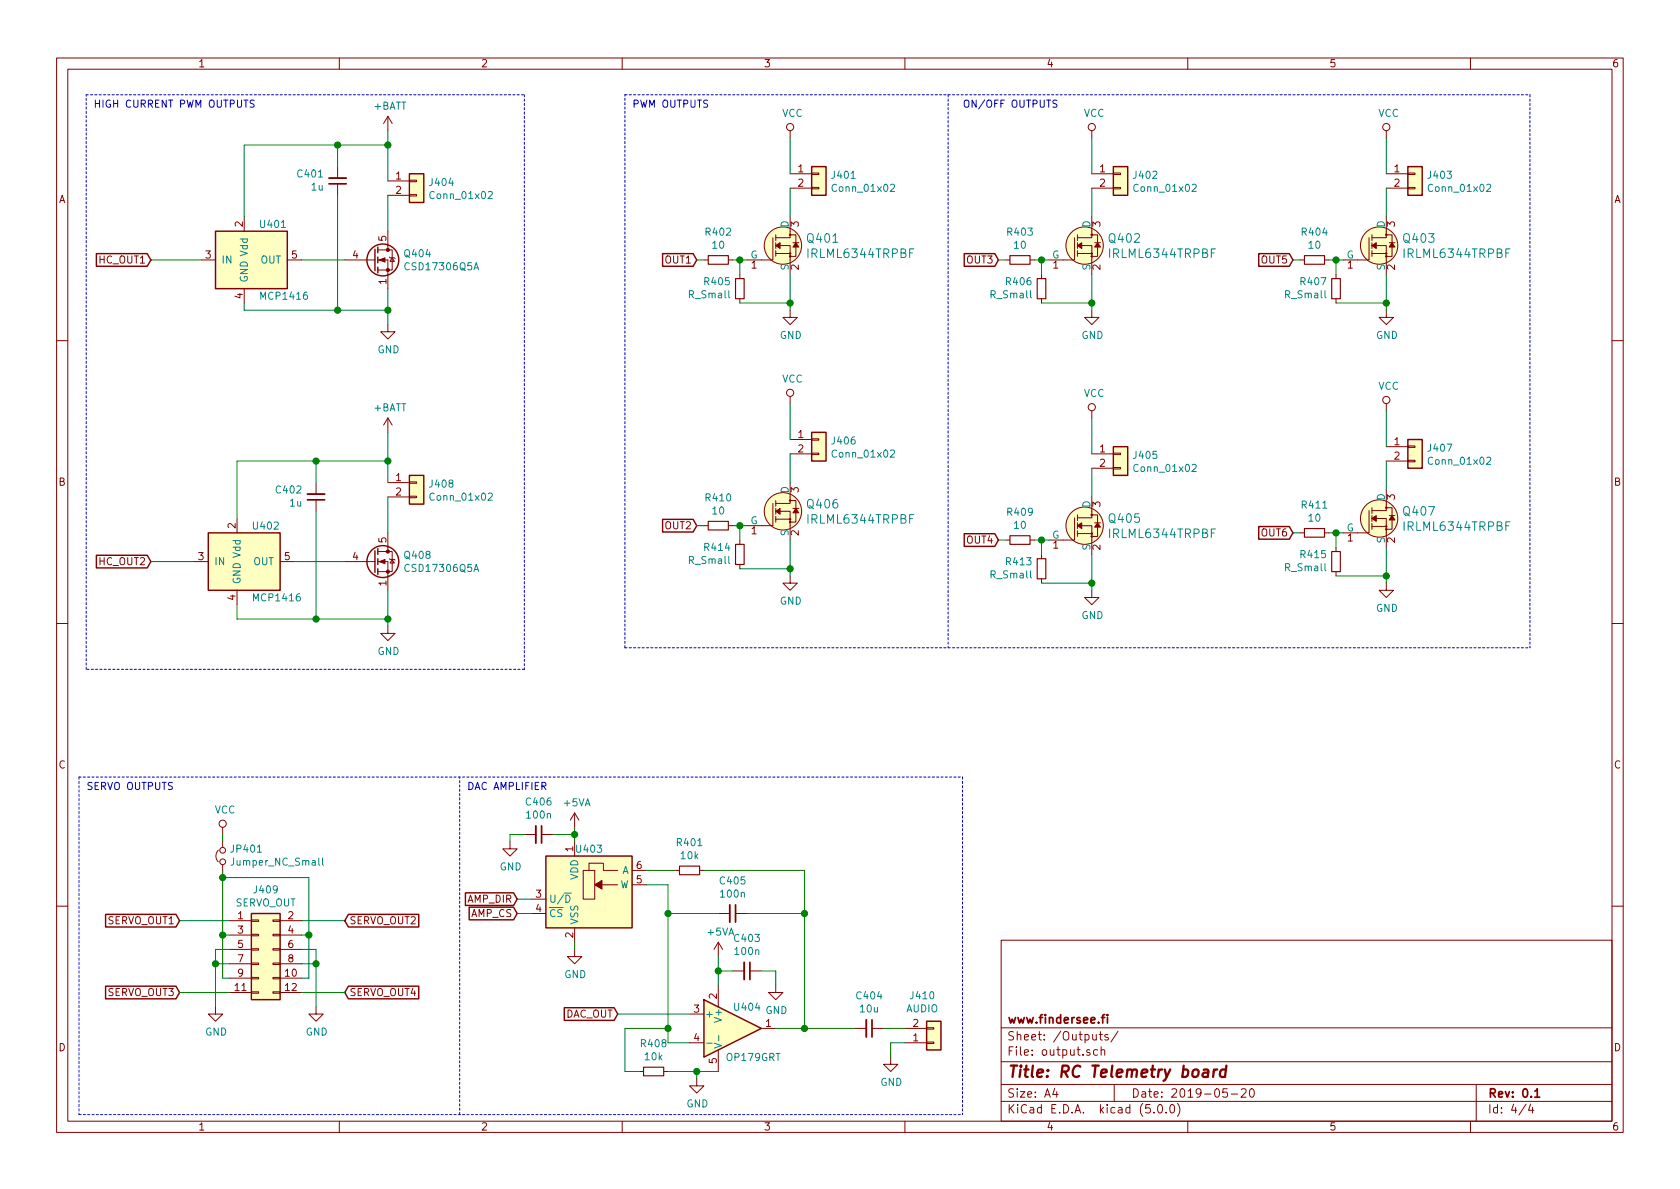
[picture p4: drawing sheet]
EESchema Schematic File Version 4
LIBS:Telemetry-cache
EELAYER 26 0
EELAYER END
$Descr A4 11693 8268
encoding utf-8
Sheet 4 4
Title "RC Telemetry board"
Date "2019-05-20"
Rev "0.1"
Comp "www.findersee.fi"
Comment1 ""
Comment2 ""
Comment3 ""
Comment4 ""
$EndDescr
$Comp
L power:+BATT #PWR0401
U 1 1
P 2700 900
F 0 "#PWR0401" H 2700 750 50  0001 C CNN
F 1 "+BATT" H 2715 1073 50  0000 C CNN
F 2 "" H 2700 900 50  0001 C CNN
F 3 "" H 2700 900 50  0001 C CNN
	1    2700 900 
	1    0    0    -1  
$EndComp
$Comp
L Connector_Generic:Conn_01x02 J404
U 1 1
P 2900 1250
F 0 "J404" H 2980 1242 50  0000 L CNN
F 1 "Conn_01x02" H 2980 1151 50  0000 L CNN
F 2 "Connectors_Phoenix:PhoenixContact_MCV-G_02x3.81mm_Vertical" H 2900 1250 50  0001 C CNN
F 3 "~" H 2900 1250 50  0001 C CNN
	1    2900 1250
	1    0    0    -1  
$EndComp
Wire Wire Line
	2700 1350 2700 1600
$Comp
L power:GND #PWR0408
U 1 1
P 2700 2250
F 0 "#PWR0408" H 2700 2000 50  0001 C CNN
F 1 "GND" H 2705 2077 50  0000 C CNN
F 2 "" H 2700 2250 50  0001 C CNN
F 3 "" H 2700 2250 50  0001 C CNN
	1    2700 2250
	1    0    0    -1  
$EndComp
Text GLabel 1050 1800 0    50   Input ~ 0
HC_OUT1
$Comp
L power:+BATT #PWR0412
U 1 1
P 2700 3000
F 0 "#PWR0412" H 2700 2850 50  0001 C CNN
F 1 "+BATT" H 2715 3173 50  0000 C CNN
F 2 "" H 2700 3000 50  0001 C CNN
F 3 "" H 2700 3000 50  0001 C CNN
	1    2700 3000
	1    0    0    -1  
$EndComp
$Comp
L Connector_Generic:Conn_01x02 J408
U 1 1
P 2900 3350
F 0 "J408" H 2980 3342 50  0000 L CNN
F 1 "Conn_01x02" H 2980 3251 50  0000 L CNN
F 2 "Connectors_Phoenix:PhoenixContact_MCV-G_02x3.81mm_Vertical" H 2900 3350 50  0001 C CNN
F 3 "~" H 2900 3350 50  0001 C CNN
	1    2900 3350
	1    0    0    -1  
$EndComp
Wire Wire Line
	2700 3450 2700 3700
$Comp
L power:GND #PWR0416
U 1 1
P 2700 4350
F 0 "#PWR0416" H 2700 4100 50  0001 C CNN
F 1 "GND" H 2705 4177 50  0000 C CNN
F 2 "" H 2700 4350 50  0001 C CNN
F 3 "" H 2700 4350 50  0001 C CNN
	1    2700 4350
	1    0    0    -1  
$EndComp
Wire Wire Line
	2700 4350 2700 4300
Connection ~ 2700 4300
Wire Wire Line
	2700 4300 2700 4100
Text GLabel 1050 3900 0    50   Input ~ 0
HC_OUT2
Wire Wire Line
	2700 3000 2700 3200
Wire Wire Line
	2700 900  2700 1000
$Comp
L power:VCC #PWR0417
U 1 1
P 1550 5800
F 0 "#PWR0417" H 1550 5650 50  0001 C CNN
F 1 "VCC" H 1567 5973 50  0000 C CNN
F 2 "" H 1550 5800 50  0001 C CNN
F 3 "" H 1550 5800 50  0001 C CNN
	1    1550 5800
	1    0    0    -1  
$EndComp
$Comp
L power:GND #PWR0420
U 1 1
P 2200 7000
F 0 "#PWR0420" H 2200 6750 50  0001 C CNN
F 1 "GND" H 2205 6827 50  0000 C CNN
F 2 "" H 2200 7000 50  0001 C CNN
F 3 "" H 2200 7000 50  0001 C CNN
	1    2200 7000
	1    0    0    -1  
$EndComp
$Comp
L power:GND #PWR0419
U 1 1
P 1500 7000
F 0 "#PWR0419" H 1500 6750 50  0001 C CNN
F 1 "GND" H 1505 6827 50  0000 C CNN
F 2 "" H 1500 7000 50  0001 C CNN
F 3 "" H 1500 7000 50  0001 C CNN
	1    1500 7000
	1    0    0    -1  
$EndComp
Wire Wire Line
	2100 6500 2150 6500
Wire Wire Line
	2150 6500 2150 6100
Wire Wire Line
	2100 6800 2150 6800
Wire Wire Line
	2150 6800 2150 6500
Connection ~ 2150 6500
Wire Wire Line
	1600 6500 1550 6500
Wire Wire Line
	1550 6500 1550 6100
Wire Wire Line
	1600 6800 1550 6800
Wire Wire Line
	1550 6800 1550 6500
Connection ~ 1550 6500
Wire Wire Line
	1600 6600 1500 6600
Wire Wire Line
	2100 6600 2200 6600
Wire Wire Line
	1600 6400 1250 6400
Wire Wire Line
	2100 6400 2400 6400
Text GLabel 2400 6400 2    50   Input ~ 0
SERVO_OUT2
Text GLabel 2400 6900 2    50   Input ~ 0
SERVO_OUT4
Text GLabel 1250 6900 0    50   Input ~ 0
SERVO_OUT3
Text GLabel 1250 6400 0    50   Input ~ 0
SERVO_OUT1
$Comp
L dk_Transistors-FETs-MOSFETs-Single:IRLML6344TRPBF Q401
U 1 1
P 5500 1700
F 0 "Q401" H 5607 1753 60  0000 L CNN
F 1 "IRLML6344TRPBF" H 5607 1647 60  0000 L CNN
F 2 "digikey-footprints:SOT-23-3" H 5700 1900 60  0001 L CNN
F 3 "https://www.infineon.com/dgdl/irlml6344pbf.pdf?fileId=5546d462533600a4015356689c44262c" H 5700 2000 60  0001 L CNN
F 4 "IRLML6344TRPBFCT-ND" H 5700 2100 60  0001 L CNN "Digi-Key_PN"
F 5 "IRLML6344TRPBF" H 5700 2200 60  0001 L CNN "MPN"
F 6 "Discrete Semiconductor Products" H 5700 2300 60  0001 L CNN "Category"
F 7 "Transistors - FETs, MOSFETs - Single" H 5700 2400 60  0001 L CNN "Family"
F 8 "https://www.infineon.com/dgdl/irlml6344pbf.pdf?fileId=5546d462533600a4015356689c44262c" H 5700 2500 60  0001 L CNN "DK_Datasheet_Link"
F 9 "/product-detail/en/infineon-technologies/IRLML6344TRPBF/IRLML6344TRPBFCT-ND/2538168" H 5700 2600 60  0001 L CNN "DK_Detail_Page"
F 10 "MOSFET N-CH 30V 5A SOT23" H 5700 2700 60  0001 L CNN "Description"
F 11 "Infineon Technologies" H 5700 2800 60  0001 L CNN "Manufacturer"
F 12 "Active" H 5700 2900 60  0001 L CNN "Status"
	1    5500 1700
	1    0    0    -1  
$EndComp
$Comp
L power:VCC #PWR0402
U 1 1
P 5500 950
F 0 "#PWR0402" H 5500 800 50  0001 C CNN
F 1 "VCC" H 5517 1123 50  0000 C CNN
F 2 "" H 5500 950 50  0001 C CNN
F 3 "" H 5500 950 50  0001 C CNN
	1    5500 950 
	1    0    0    -1  
$EndComp
$Comp
L Connector_Generic:Conn_01x02 J401
U 1 1
P 5700 1200
F 0 "J401" H 5780 1192 50  0000 L CNN
F 1 "Conn_01x02" H 5780 1101 50  0000 L CNN
F 2 "Pin_Headers:Pin_Header_Angled_1x02_Pitch2.54mm" H 5700 1200 50  0001 C CNN
F 3 "~" H 5700 1200 50  0001 C CNN
	1    5700 1200
	1    0    0    -1  
$EndComp
Wire Wire Line
	5500 1300 5500 1500
Wire Wire Line
	5500 950  5500 1200
$Comp
L power:GND #PWR0405
U 1 1
P 5500 2150
F 0 "#PWR0405" H 5500 1900 50  0001 C CNN
F 1 "GND" H 5505 1977 50  0000 C CNN
F 2 "" H 5500 2150 50  0001 C CNN
F 3 "" H 5500 2150 50  0001 C CNN
	1    5500 2150
	1    0    0    -1  
$EndComp
$Comp
L Device:R_Small R405
U 1 1
P 5150 2000
F 0 "R405" H 5091 1954 50  0000 R CNN
F 1 "R_Small" H 5091 2045 50  0000 R CNN
F 2 "Resistors_SMD:R_0603_HandSoldering" H 5150 2000 50  0001 C CNN
F 3 "~" H 5150 2000 50  0001 C CNN
	1    5150 2000
	1    0    0    1   
$EndComp
Wire Wire Line
	5500 2150 5500 2100
Wire Wire Line
	5500 2100 5150 2100
Wire Wire Line
	5150 1900 5150 1800
Wire Wire Line
	5150 1800 5200 1800
Wire Wire Line
	5500 2100 5500 1900
Connection ~ 5500 2100
Wire Wire Line
	5150 1800 5100 1800
Connection ~ 5150 1800
$Comp
L Device:R_Small R402
U 1 1
P 5000 1800
F 0 "R402" V 4804 1800 50  0000 C CNN
F 1 "10" V 4895 1800 50  0000 C CNN
F 2 "Resistors_SMD:R_0603_HandSoldering" H 5000 1800 50  0001 C CNN
F 3 "~" H 5000 1800 50  0001 C CNN
	1    5000 1800
	0    1    1    0   
$EndComp
Text GLabel 4850 1800 0    50   Input ~ 0
OUT1
Wire Wire Line
	4900 1800 4850 1800
$Comp
L dk_Transistors-FETs-MOSFETs-Single:IRLML6344TRPBF Q405
U 1 1
P 7600 3650
F 0 "Q405" H 7707 3703 60  0000 L CNN
F 1 "IRLML6344TRPBF" H 7707 3597 60  0000 L CNN
F 2 "digikey-footprints:SOT-23-3" H 7800 3850 60  0001 L CNN
F 3 "https://www.infineon.com/dgdl/irlml6344pbf.pdf?fileId=5546d462533600a4015356689c44262c" H 7800 3950 60  0001 L CNN
F 4 "IRLML6344TRPBFCT-ND" H 7800 4050 60  0001 L CNN "Digi-Key_PN"
F 5 "IRLML6344TRPBF" H 7800 4150 60  0001 L CNN "MPN"
F 6 "Discrete Semiconductor Products" H 7800 4250 60  0001 L CNN "Category"
F 7 "Transistors - FETs, MOSFETs - Single" H 7800 4350 60  0001 L CNN "Family"
F 8 "https://www.infineon.com/dgdl/irlml6344pbf.pdf?fileId=5546d462533600a4015356689c44262c" H 7800 4450 60  0001 L CNN "DK_Datasheet_Link"
F 9 "/product-detail/en/infineon-technologies/IRLML6344TRPBF/IRLML6344TRPBFCT-ND/2538168" H 7800 4550 60  0001 L CNN "DK_Detail_Page"
F 10 "MOSFET N-CH 30V 5A SOT23" H 7800 4650 60  0001 L CNN "Description"
F 11 "Infineon Technologies" H 7800 4750 60  0001 L CNN "Manufacturer"
F 12 "Active" H 7800 4850 60  0001 L CNN "Status"
	1    7600 3650
	1    0    0    -1  
$EndComp
$Comp
L power:VCC #PWR0409
U 1 1
P 7600 2900
F 0 "#PWR0409" H 7600 2750 50  0001 C CNN
F 1 "VCC" H 7617 3073 50  0000 C CNN
F 2 "" H 7600 2900 50  0001 C CNN
F 3 "" H 7600 2900 50  0001 C CNN
	1    7600 2900
	1    0    0    -1  
$EndComp
$Comp
L Connector_Generic:Conn_01x02 J405
U 1 1
P 7800 3150
F 0 "J405" H 7880 3142 50  0000 L CNN
F 1 "Conn_01x02" H 7880 3051 50  0000 L CNN
F 2 "Pin_Headers:Pin_Header_Angled_1x02_Pitch2.54mm" H 7800 3150 50  0001 C CNN
F 3 "~" H 7800 3150 50  0001 C CNN
	1    7800 3150
	1    0    0    -1  
$EndComp
Wire Wire Line
	7600 3250 7600 3450
Wire Wire Line
	7600 2900 7600 3150
$Comp
L power:GND #PWR0413
U 1 1
P 7600 4100
F 0 "#PWR0413" H 7600 3850 50  0001 C CNN
F 1 "GND" H 7605 3927 50  0000 C CNN
F 2 "" H 7600 4100 50  0001 C CNN
F 3 "" H 7600 4100 50  0001 C CNN
	1    7600 4100
	1    0    0    -1  
$EndComp
$Comp
L Device:R_Small R413
U 1 1
P 7250 3950
F 0 "R413" H 7191 3904 50  0000 R CNN
F 1 "R_Small" H 7191 3995 50  0000 R CNN
F 2 "Resistors_SMD:R_0603_HandSoldering" H 7250 3950 50  0001 C CNN
F 3 "~" H 7250 3950 50  0001 C CNN
	1    7250 3950
	1    0    0    1   
$EndComp
Wire Wire Line
	7600 4100 7600 4050
Wire Wire Line
	7600 4050 7250 4050
Wire Wire Line
	7250 3850 7250 3750
Wire Wire Line
	7250 3750 7300 3750
Wire Wire Line
	7600 4050 7600 3850
Connection ~ 7600 4050
Wire Wire Line
	7250 3750 7200 3750
Connection ~ 7250 3750
$Comp
L Device:R_Small R409
U 1 1
P 7100 3750
F 0 "R409" V 6904 3750 50  0000 C CNN
F 1 "10" V 6995 3750 50  0000 C CNN
F 2 "Resistors_SMD:R_0603_HandSoldering" H 7100 3750 50  0001 C CNN
F 3 "~" H 7100 3750 50  0001 C CNN
	1    7100 3750
	0    1    1    0   
$EndComp
Text GLabel 4850 3650 0    50   Input ~ 0
OUT2
Wire Wire Line
	7000 3750 6950 3750
$Comp
L dk_Transistors-FETs-MOSFETs-Single:IRLML6344TRPBF Q402
U 1 1
P 7600 1700
F 0 "Q402" H 7707 1753 60  0000 L CNN
F 1 "IRLML6344TRPBF" H 7707 1647 60  0000 L CNN
F 2 "digikey-footprints:SOT-23-3" H 7800 1900 60  0001 L CNN
F 3 "https://www.infineon.com/dgdl/irlml6344pbf.pdf?fileId=5546d462533600a4015356689c44262c" H 7800 2000 60  0001 L CNN
F 4 "IRLML6344TRPBFCT-ND" H 7800 2100 60  0001 L CNN "Digi-Key_PN"
F 5 "IRLML6344TRPBF" H 7800 2200 60  0001 L CNN "MPN"
F 6 "Discrete Semiconductor Products" H 7800 2300 60  0001 L CNN "Category"
F 7 "Transistors - FETs, MOSFETs - Single" H 7800 2400 60  0001 L CNN "Family"
F 8 "https://www.infineon.com/dgdl/irlml6344pbf.pdf?fileId=5546d462533600a4015356689c44262c" H 7800 2500 60  0001 L CNN "DK_Datasheet_Link"
F 9 "/product-detail/en/infineon-technologies/IRLML6344TRPBF/IRLML6344TRPBFCT-ND/2538168" H 7800 2600 60  0001 L CNN "DK_Detail_Page"
F 10 "MOSFET N-CH 30V 5A SOT23" H 7800 2700 60  0001 L CNN "Description"
F 11 "Infineon Technologies" H 7800 2800 60  0001 L CNN "Manufacturer"
F 12 "Active" H 7800 2900 60  0001 L CNN "Status"
	1    7600 1700
	1    0    0    -1  
$EndComp
$Comp
L power:VCC #PWR0403
U 1 1
P 7600 950
F 0 "#PWR0403" H 7600 800 50  0001 C CNN
F 1 "VCC" H 7617 1123 50  0000 C CNN
F 2 "" H 7600 950 50  0001 C CNN
F 3 "" H 7600 950 50  0001 C CNN
	1    7600 950 
	1    0    0    -1  
$EndComp
$Comp
L Connector_Generic:Conn_01x02 J402
U 1 1
P 7800 1200
F 0 "J402" H 7880 1192 50  0000 L CNN
F 1 "Conn_01x02" H 7880 1101 50  0000 L CNN
F 2 "Pin_Headers:Pin_Header_Angled_1x02_Pitch2.54mm" H 7800 1200 50  0001 C CNN
F 3 "~" H 7800 1200 50  0001 C CNN
	1    7800 1200
	1    0    0    -1  
$EndComp
Wire Wire Line
	7600 1300 7600 1500
Wire Wire Line
	7600 950  7600 1200
$Comp
L power:GND #PWR0406
U 1 1
P 7600 2150
F 0 "#PWR0406" H 7600 1900 50  0001 C CNN
F 1 "GND" H 7605 1977 50  0000 C CNN
F 2 "" H 7600 2150 50  0001 C CNN
F 3 "" H 7600 2150 50  0001 C CNN
	1    7600 2150
	1    0    0    -1  
$EndComp
$Comp
L Device:R_Small R406
U 1 1
P 7250 2000
F 0 "R406" H 7191 1954 50  0000 R CNN
F 1 "R_Small" H 7191 2045 50  0000 R CNN
F 2 "Resistors_SMD:R_0603_HandSoldering" H 7250 2000 50  0001 C CNN
F 3 "~" H 7250 2000 50  0001 C CNN
	1    7250 2000
	1    0    0    1   
$EndComp
Wire Wire Line
	7600 2150 7600 2100
Wire Wire Line
	7600 2100 7250 2100
Wire Wire Line
	7250 1900 7250 1800
Wire Wire Line
	7250 1800 7300 1800
Wire Wire Line
	7600 2100 7600 1900
Connection ~ 7600 2100
Wire Wire Line
	7250 1800 7200 1800
Connection ~ 7250 1800
$Comp
L Device:R_Small R403
U 1 1
P 7100 1800
F 0 "R403" V 6904 1800 50  0000 C CNN
F 1 "10" V 6995 1800 50  0000 C CNN
F 2 "Resistors_SMD:R_0603_HandSoldering" H 7100 1800 50  0001 C CNN
F 3 "~" H 7100 1800 50  0001 C CNN
	1    7100 1800
	0    1    1    0   
$EndComp
Text GLabel 6950 1800 0    50   Input ~ 0
OUT3
Wire Wire Line
	7000 1800 6950 1800
$Comp
L dk_Transistors-FETs-MOSFETs-Single:IRLML6344TRPBF Q406
U 1 1
P 5500 3550
F 0 "Q406" H 5607 3603 60  0000 L CNN
F 1 "IRLML6344TRPBF" H 5607 3497 60  0000 L CNN
F 2 "digikey-footprints:SOT-23-3" H 5700 3750 60  0001 L CNN
F 3 "https://www.infineon.com/dgdl/irlml6344pbf.pdf?fileId=5546d462533600a4015356689c44262c" H 5700 3850 60  0001 L CNN
F 4 "IRLML6344TRPBFCT-ND" H 5700 3950 60  0001 L CNN "Digi-Key_PN"
F 5 "IRLML6344TRPBF" H 5700 4050 60  0001 L CNN "MPN"
F 6 "Discrete Semiconductor Products" H 5700 4150 60  0001 L CNN "Category"
F 7 "Transistors - FETs, MOSFETs - Single" H 5700 4250 60  0001 L CNN "Family"
F 8 "https://www.infineon.com/dgdl/irlml6344pbf.pdf?fileId=5546d462533600a4015356689c44262c" H 5700 4350 60  0001 L CNN "DK_Datasheet_Link"
F 9 "/product-detail/en/infineon-technologies/IRLML6344TRPBF/IRLML6344TRPBFCT-ND/2538168" H 5700 4450 60  0001 L CNN "DK_Detail_Page"
F 10 "MOSFET N-CH 30V 5A SOT23" H 5700 4550 60  0001 L CNN "Description"
F 11 "Infineon Technologies" H 5700 4650 60  0001 L CNN "Manufacturer"
F 12 "Active" H 5700 4750 60  0001 L CNN "Status"
	1    5500 3550
	1    0    0    -1  
$EndComp
$Comp
L power:VCC #PWR0410
U 1 1
P 5500 2800
F 0 "#PWR0410" H 5500 2650 50  0001 C CNN
F 1 "VCC" H 5517 2973 50  0000 C CNN
F 2 "" H 5500 2800 50  0001 C CNN
F 3 "" H 5500 2800 50  0001 C CNN
	1    5500 2800
	1    0    0    -1  
$EndComp
$Comp
L Connector_Generic:Conn_01x02 J406
U 1 1
P 5700 3050
F 0 "J406" H 5780 3042 50  0000 L CNN
F 1 "Conn_01x02" H 5780 2951 50  0000 L CNN
F 2 "Pin_Headers:Pin_Header_Angled_1x02_Pitch2.54mm" H 5700 3050 50  0001 C CNN
F 3 "~" H 5700 3050 50  0001 C CNN
	1    5700 3050
	1    0    0    -1  
$EndComp
Wire Wire Line
	5500 3150 5500 3350
Wire Wire Line
	5500 2800 5500 3050
$Comp
L power:GND #PWR0414
U 1 1
P 5500 4000
F 0 "#PWR0414" H 5500 3750 50  0001 C CNN
F 1 "GND" H 5505 3827 50  0000 C CNN
F 2 "" H 5500 4000 50  0001 C CNN
F 3 "" H 5500 4000 50  0001 C CNN
	1    5500 4000
	1    0    0    -1  
$EndComp
$Comp
L Device:R_Small R414
U 1 1
P 5150 3850
F 0 "R414" H 5091 3804 50  0000 R CNN
F 1 "R_Small" H 5091 3895 50  0000 R CNN
F 2 "Resistors_SMD:R_0603_HandSoldering" H 5150 3850 50  0001 C CNN
F 3 "~" H 5150 3850 50  0001 C CNN
	1    5150 3850
	1    0    0    1   
$EndComp
Wire Wire Line
	5500 4000 5500 3950
Wire Wire Line
	5500 3950 5150 3950
Wire Wire Line
	5150 3750 5150 3650
Wire Wire Line
	5150 3650 5200 3650
Wire Wire Line
	5500 3950 5500 3750
Connection ~ 5500 3950
Wire Wire Line
	5150 3650 5100 3650
Connection ~ 5150 3650
$Comp
L Device:R_Small R410
U 1 1
P 5000 3650
F 0 "R410" V 4804 3650 50  0000 C CNN
F 1 "10" V 4895 3650 50  0000 C CNN
F 2 "Resistors_SMD:R_0603_HandSoldering" H 5000 3650 50  0001 C CNN
F 3 "~" H 5000 3650 50  0001 C CNN
	1    5000 3650
	0    1    1    0   
$EndComp
Text GLabel 6950 3750 0    50   Input ~ 0
OUT4
Wire Wire Line
	4900 3650 4850 3650
$Comp
L Connector_Generic:Conn_02x06_Odd_Even J409
U 1 1
P 1800 6600
F 0 "J409" H 1850 7017 50  0000 C CNN
F 1 "SERVO_OUT" H 1850 6926 50  0000 C CNN
F 2 "Pin_Headers:Pin_Header_Straight_2x06" H 1800 6600 50  0001 C CNN
F 3 "~" H 1800 6600 50  0001 C CNN
	1    1800 6600
	1    0    0    -1  
$EndComp
$Comp
L dk_Transistors-FETs-MOSFETs-Single:IRLML6344TRPBF Q403
U 1 1
P 9650 1700
F 0 "Q403" H 9757 1753 60  0000 L CNN
F 1 "IRLML6344TRPBF" H 9757 1647 60  0000 L CNN
F 2 "digikey-footprints:SOT-23-3" H 9850 1900 60  0001 L CNN
F 3 "https://www.infineon.com/dgdl/irlml6344pbf.pdf?fileId=5546d462533600a4015356689c44262c" H 9850 2000 60  0001 L CNN
F 4 "IRLML6344TRPBFCT-ND" H 9850 2100 60  0001 L CNN "Digi-Key_PN"
F 5 "IRLML6344TRPBF" H 9850 2200 60  0001 L CNN "MPN"
F 6 "Discrete Semiconductor Products" H 9850 2300 60  0001 L CNN "Category"
F 7 "Transistors - FETs, MOSFETs - Single" H 9850 2400 60  0001 L CNN "Family"
F 8 "https://www.infineon.com/dgdl/irlml6344pbf.pdf?fileId=5546d462533600a4015356689c44262c" H 9850 2500 60  0001 L CNN "DK_Datasheet_Link"
F 9 "/product-detail/en/infineon-technologies/IRLML6344TRPBF/IRLML6344TRPBFCT-ND/2538168" H 9850 2600 60  0001 L CNN "DK_Detail_Page"
F 10 "MOSFET N-CH 30V 5A SOT23" H 9850 2700 60  0001 L CNN "Description"
F 11 "Infineon Technologies" H 9850 2800 60  0001 L CNN "Manufacturer"
F 12 "Active" H 9850 2900 60  0001 L CNN "Status"
	1    9650 1700
	1    0    0    -1  
$EndComp
$Comp
L power:VCC #PWR0404
U 1 1
P 9650 950
F 0 "#PWR0404" H 9650 800 50  0001 C CNN
F 1 "VCC" H 9667 1123 50  0000 C CNN
F 2 "" H 9650 950 50  0001 C CNN
F 3 "" H 9650 950 50  0001 C CNN
	1    9650 950 
	1    0    0    -1  
$EndComp
$Comp
L Connector_Generic:Conn_01x02 J403
U 1 1
P 9850 1200
F 0 "J403" H 9930 1192 50  0000 L CNN
F 1 "Conn_01x02" H 9930 1101 50  0000 L CNN
F 2 "Pin_Headers:Pin_Header_Angled_1x02_Pitch2.54mm" H 9850 1200 50  0001 C CNN
F 3 "~" H 9850 1200 50  0001 C CNN
	1    9850 1200
	1    0    0    -1  
$EndComp
Wire Wire Line
	9650 1300 9650 1500
Wire Wire Line
	9650 950  9650 1200
$Comp
L power:GND #PWR0407
U 1 1
P 9650 2150
F 0 "#PWR0407" H 9650 1900 50  0001 C CNN
F 1 "GND" H 9655 1977 50  0000 C CNN
F 2 "" H 9650 2150 50  0001 C CNN
F 3 "" H 9650 2150 50  0001 C CNN
	1    9650 2150
	1    0    0    -1  
$EndComp
$Comp
L Device:R_Small R407
U 1 1
P 9300 2000
F 0 "R407" H 9241 1954 50  0000 R CNN
F 1 "R_Small" H 9241 2045 50  0000 R CNN
F 2 "Resistors_SMD:R_0603_HandSoldering" H 9300 2000 50  0001 C CNN
F 3 "~" H 9300 2000 50  0001 C CNN
	1    9300 2000
	1    0    0    1   
$EndComp
Wire Wire Line
	9650 2150 9650 2100
Wire Wire Line
	9650 2100 9300 2100
Wire Wire Line
	9300 1900 9300 1800
Wire Wire Line
	9300 1800 9350 1800
Wire Wire Line
	9650 2100 9650 1900
Connection ~ 9650 2100
Wire Wire Line
	9300 1800 9250 1800
Connection ~ 9300 1800
$Comp
L Device:R_Small R404
U 1 1
P 9150 1800
F 0 "R404" V 8954 1800 50  0000 C CNN
F 1 "10" V 9045 1800 50  0000 C CNN
F 2 "Resistors_SMD:R_0603_HandSoldering" H 9150 1800 50  0001 C CNN
F 3 "~" H 9150 1800 50  0001 C CNN
	1    9150 1800
	0    1    1    0   
$EndComp
Text GLabel 9000 1800 0    50   Input ~ 0
OUT5
Wire Wire Line
	9050 1800 9000 1800
$Comp
L dk_Transistors-FETs-MOSFETs-Single:IRLML6344TRPBF Q407
U 1 1
P 9650 3600
F 0 "Q407" H 9757 3653 60  0000 L CNN
F 1 "IRLML6344TRPBF" H 9757 3547 60  0000 L CNN
F 2 "digikey-footprints:SOT-23-3" H 9850 3800 60  0001 L CNN
F 3 "https://www.infineon.com/dgdl/irlml6344pbf.pdf?fileId=5546d462533600a4015356689c44262c" H 9850 3900 60  0001 L CNN
F 4 "IRLML6344TRPBFCT-ND" H 9850 4000 60  0001 L CNN "Digi-Key_PN"
F 5 "IRLML6344TRPBF" H 9850 4100 60  0001 L CNN "MPN"
F 6 "Discrete Semiconductor Products" H 9850 4200 60  0001 L CNN "Category"
F 7 "Transistors - FETs, MOSFETs - Single" H 9850 4300 60  0001 L CNN "Family"
F 8 "https://www.infineon.com/dgdl/irlml6344pbf.pdf?fileId=5546d462533600a4015356689c44262c" H 9850 4400 60  0001 L CNN "DK_Datasheet_Link"
F 9 "/product-detail/en/infineon-technologies/IRLML6344TRPBF/IRLML6344TRPBFCT-ND/2538168" H 9850 4500 60  0001 L CNN "DK_Detail_Page"
F 10 "MOSFET N-CH 30V 5A SOT23" H 9850 4600 60  0001 L CNN "Description"
F 11 "Infineon Technologies" H 9850 4700 60  0001 L CNN "Manufacturer"
F 12 "Active" H 9850 4800 60  0001 L CNN "Status"
	1    9650 3600
	1    0    0    -1  
$EndComp
$Comp
L power:VCC #PWR0411
U 1 1
P 9650 2850
F 0 "#PWR0411" H 9650 2700 50  0001 C CNN
F 1 "VCC" H 9667 3023 50  0000 C CNN
F 2 "" H 9650 2850 50  0001 C CNN
F 3 "" H 9650 2850 50  0001 C CNN
	1    9650 2850
	1    0    0    -1  
$EndComp
$Comp
L Connector_Generic:Conn_01x02 J407
U 1 1
P 9850 3100
F 0 "J407" H 9930 3092 50  0000 L CNN
F 1 "Conn_01x02" H 9930 3001 50  0000 L CNN
F 2 "Pin_Headers:Pin_Header_Angled_1x02_Pitch2.54mm" H 9850 3100 50  0001 C CNN
F 3 "~" H 9850 3100 50  0001 C CNN
	1    9850 3100
	1    0    0    -1  
$EndComp
Wire Wire Line
	9650 3200 9650 3400
Wire Wire Line
	9650 2850 9650 3100
$Comp
L power:GND #PWR0415
U 1 1
P 9650 4050
F 0 "#PWR0415" H 9650 3800 50  0001 C CNN
F 1 "GND" H 9655 3877 50  0000 C CNN
F 2 "" H 9650 4050 50  0001 C CNN
F 3 "" H 9650 4050 50  0001 C CNN
	1    9650 4050
	1    0    0    -1  
$EndComp
$Comp
L Device:R_Small R415
U 1 1
P 9300 3900
F 0 "R415" H 9241 3854 50  0000 R CNN
F 1 "R_Small" H 9241 3945 50  0000 R CNN
F 2 "Resistors_SMD:R_0603_HandSoldering" H 9300 3900 50  0001 C CNN
F 3 "~" H 9300 3900 50  0001 C CNN
	1    9300 3900
	1    0    0    1   
$EndComp
Wire Wire Line
	9650 4050 9650 4000
Wire Wire Line
	9650 4000 9300 4000
Wire Wire Line
	9300 3800 9300 3700
Wire Wire Line
	9300 3700 9350 3700
Wire Wire Line
	9650 4000 9650 3800
Connection ~ 9650 4000
Wire Wire Line
	9300 3700 9250 3700
Connection ~ 9300 3700
$Comp
L Device:R_Small R411
U 1 1
P 9150 3700
F 0 "R411" V 8954 3700 50  0000 C CNN
F 1 "10" V 9045 3700 50  0000 C CNN
F 2 "Resistors_SMD:R_0603_HandSoldering" H 9150 3700 50  0001 C CNN
F 3 "~" H 9150 3700 50  0001 C CNN
	1    9150 3700
	0    1    1    0   
$EndComp
Text GLabel 9000 3700 0    50   Input ~ 0
OUT6
Wire Wire Line
	9050 3700 9000 3700
Wire Wire Line
	2150 6100 1550 6100
Connection ~ 1550 6100
Wire Wire Line
	1550 5800 1550 5850
Wire Wire Line
	1550 6050 1550 6100
$Comp
L Device:Jumper_NC_Small JP401
U 1 1
P 1550 5950
F 0 "JP401" V 1596 5903 50  0000 R CNN
F 1 "Jumper_NC_Small" V 1505 5903 50  0000 R CNN
F 2 "Pin_Headers:Pin_Header_Straight_1x02" H 1550 5950 50  0001 C CNN
F 3 "~" H 1550 5950 50  0001 C CNN
	1    1550 5950
	0    -1   -1   0   
$EndComp
Wire Wire Line
	2200 6600 2200 6700
Wire Wire Line
	1500 6600 1500 6700
Wire Wire Line
	1600 6700 1500 6700
Connection ~ 1500 6700
Wire Wire Line
	1500 6700 1500 7000
Wire Wire Line
	2100 6700 2200 6700
Connection ~ 2200 6700
Wire Wire Line
	2200 6700 2200 7000
Wire Wire Line
	2100 6900 2400 6900
Wire Wire Line
	1600 6900 1250 6900
$Comp
L Driver_FET:MCP1416 U402
U 1 1
P 1650 3900
F 0 "U402" H 1750 4150 50  0000 L CNN
F 1 "MCP1416" H 1750 3650 50  0000 L CNN
F 2 "TO_SOT_Packages_SMD:SOT-23-5_HandSoldering" H 1650 3500 50  0001 C CIN
F 3 "http://ww1.microchip.com/downloads/en/DeviceDoc/20002092F.pdf" H 1450 4150 50  0001 C CNN
	1    1650 3900
	1    0    0    -1  
$EndComp
Wire Wire Line
	2050 3900 2400 3900
Wire Wire Line
	1650 4300 1650 4200
Wire Wire Line
	1650 4300 2200 4300
Wire Wire Line
	1350 3900 1050 3900
Wire Wire Line
	1650 3600 1650 3200
Wire Wire Line
	1650 3200 2200 3200
Connection ~ 2700 3200
Wire Wire Line
	2700 3200 2700 3350
$Comp
L Driver_FET:MCP1416 U401
U 1 1
P 1700 1800
F 0 "U401" H 1800 2050 50  0000 L CNN
F 1 "MCP1416" H 1800 1550 50  0000 L CNN
F 2 "TO_SOT_Packages_SMD:SOT-23-5_HandSoldering" H 1700 1400 50  0001 C CIN
F 3 "http://ww1.microchip.com/downloads/en/DeviceDoc/20002092F.pdf" H 1500 2050 50  0001 C CNN
	1    1700 1800
	1    0    0    -1  
$EndComp
Wire Wire Line
	2700 2000 2700 2150
Wire Wire Line
	2100 1800 2400 1800
Wire Wire Line
	1700 2100 1700 2150
Wire Wire Line
	1700 2150 2350 2150
Connection ~ 2700 2150
Wire Wire Line
	2700 2150 2700 2250
Wire Wire Line
	1700 1500 1700 1000
Wire Wire Line
	1700 1000 2350 1000
Connection ~ 2700 1000
Wire Wire Line
	2700 1000 2700 1250
Wire Wire Line
	1400 1800 1050 1800
$Comp
L Device:C_Small C401
U 1 1
P 2350 1250
F 0 "C401" H 2259 1204 50  0000 R CNN
F 1 "1u" H 2259 1295 50  0000 R CNN
F 2 "Capacitors_SMD:C_0805_HandSoldering" H 2350 1250 50  0001 C CNN
F 3 "~" H 2350 1250 50  0001 C CNN
	1    2350 1250
	1    0    0    1   
$EndComp
$Comp
L Device:C_Small C402
U 1 1
P 2200 3450
F 0 "C402" H 2109 3404 50  0000 R CNN
F 1 "1u" H 2109 3495 50  0000 R CNN
F 2 "Capacitors_SMD:C_0805_HandSoldering" H 2200 3450 50  0001 C CNN
F 3 "~" H 2200 3450 50  0001 C CNN
	1    2200 3450
	1    0    0    1   
$EndComp
Wire Wire Line
	2200 3350 2200 3200
Connection ~ 2200 3200
Wire Wire Line
	2200 3200 2700 3200
Connection ~ 2200 4300
Wire Wire Line
	2200 4300 2700 4300
Wire Wire Line
	2200 3550 2200 4300
Wire Wire Line
	2350 1150 2350 1000
Connection ~ 2350 1000
Wire Wire Line
	2350 1000 2700 1000
Wire Wire Line
	2350 1350 2350 2150
Connection ~ 2350 2150
Wire Wire Line
	2350 2150 2700 2150
$Comp
L Transistor_FET:CSD17306Q5A Q408
U 1 1
P 2600 3900
F 0 "Q408" H 2806 3946 50  0000 L CNN
F 1 "CSD17306Q5A" H 2806 3855 50  0000 L CNN
F 2 "TO_SOT_Packages_SMD:TDSON-8-1_HandSoldering" H 2800 3825 50  0001 L CIN
F 3 "http://www.ti.com/lit/gpn/csd17306q5a" V 2600 3900 50  0001 L CNN
	1    2600 3900
	1    0    0    -1  
$EndComp
$Comp
L Transistor_FET:CSD17306Q5A Q404
U 1 1
P 2600 1800
F 0 "Q404" H 2806 1846 50  0000 L CNN
F 1 "CSD17306Q5A" H 2806 1755 50  0000 L CNN
F 2 "TO_SOT_Packages_SMD:TDSON-8-1_HandSoldering" H 2800 1725 50  0001 L CIN
F 3 "http://www.ti.com/lit/gpn/csd17306q5a" V 2600 1800 50  0001 L CNN
	1    2600 1800
	1    0    0    -1  
$EndComp
$Comp
L Potentiometer_Digital:MCP4012-xxxxCH U403
U 1 1
P 4100 6250
F 0 "U403" H 4100 6600 50  0000 C CNN
F 1 "MCP4012-xxxxCH" H 4400 6000 50  0001 C CNN
F 2 "TO_SOT_Packages_SMD:SOT-23-6_Handsoldering" H 4150 6000 50  0001 L CNN
F 3 "http://ww1.microchip.com/downloads/en/DeviceDoc/21978c.pdf, SOT-23-6" H 4150 5700 50  0001 L CNN
	1    4100 6250
	1    0    0    -1  
$EndComp
$Comp
L Amplifier_Operational:OP179GRT U404
U 1 1
P 5100 7150
F 0 "U404" H 5100 7300 50  0000 L CNN
F 1 "OP179GRT" H 5050 6950 50  0000 L CNN
F 2 "TO_SOT_Packages_SMD:SOT-23-5_HandSoldering" H 5100 7150 50  0001 C CNN
F 3 "http://www.analog.com/media/en/technical-documentation/data-sheets/OP179_279.pdf" H 5100 7350 50  0001 C CNN
	1    5100 7150
	1    0    0    -1  
$EndComp
$Comp
L power:+5VA #PWR0418
U 1 1
P 4000 5750
F 0 "#PWR0418" H 4000 5600 50  0001 C CNN
F 1 "+5VA" H 4015 5923 50  0000 C CNN
F 2 "" H 4000 5750 50  0001 C CNN
F 3 "" H 4000 5750 50  0001 C CNN
	1    4000 5750
	1    0    0    -1  
$EndComp
$Comp
L power:GND #PWR0423
U 1 1
P 4000 6600
F 0 "#PWR0423" H 4000 6350 50  0001 C CNN
F 1 "GND" H 4005 6427 50  0000 C CNN
F 2 "" H 4000 6600 50  0001 C CNN
F 3 "" H 4000 6600 50  0001 C CNN
	1    4000 6600
	1    0    0    -1  
$EndComp
$Comp
L Device:R_Small R408
U 1 1
P 4550 7450
F 0 "R408" V 4354 7450 50  0000 C CNN
F 1 "10k" V 4445 7450 50  0000 C CNN
F 2 "Resistors_SMD:R_0603_HandSoldering" H 4550 7450 50  0001 C CNN
F 3 "~" H 4550 7450 50  0001 C CNN
	1    4550 7450
	0    1    1    0   
$EndComp
$Comp
L Device:R_Small R401
U 1 1
P 4800 6050
F 0 "R401" V 4604 6050 50  0000 C CNN
F 1 "10k" V 4695 6050 50  0000 C CNN
F 2 "Resistors_SMD:R_0603_HandSoldering" H 4800 6050 50  0001 C CNN
F 3 "~" H 4800 6050 50  0001 C CNN
	1    4800 6050
	0    1    1    0   
$EndComp
Wire Wire Line
	4500 6150 4650 6150
Wire Wire Line
	4650 6150 4650 6350
Wire Wire Line
	4650 7250 4800 7250
Wire Wire Line
	4000 6550 4000 6600
Wire Wire Line
	4000 5750 4000 5800
Wire Wire Line
	4500 6050 4700 6050
$Comp
L power:GND #PWR0425
U 1 1
P 4850 7500
F 0 "#PWR0425" H 4850 7250 50  0001 C CNN
F 1 "GND" H 4855 7327 50  0000 C CNN
F 2 "" H 4850 7500 50  0001 C CNN
F 3 "" H 4850 7500 50  0001 C CNN
	1    4850 7500
	1    0    0    -1  
$EndComp
Wire Wire Line
	4850 7450 4850 7500
Connection ~ 4850 7450
Wire Wire Line
	4850 7450 5000 7450
Wire Wire Line
	5400 7150 5600 7150
Wire Wire Line
	5600 7150 5600 6350
$Comp
L Connector_Generic:Conn_01x02 J?
U 1 1
P 6500 7250
AR Path="/5CF13188" Ref="J?"  Part="1" 
AR Path="/5CEA3FFC/5CF13188" Ref="J410"  Part="1" 
F 0 "J410" H 6420 6925 50  0000 C CNN
F 1 "AUDIO" H 6420 7016 50  0000 C CNN
F 2 "Pin_Headers:Pin_Header_Straight_1x02_Pitch2.54mm" H 6500 7250 50  0001 C CNN
F 3 "~" H 6500 7250 50  0001 C CNN
	1    6500 7250
	1    0    0    1   
$EndComp
Text GLabel 4300 7050 0    50   Input ~ 0
DAC_OUT
$Comp
L Device:C_Small C404
U 1 1
P 6050 7150
F 0 "C404" V 5821 7150 50  0000 C CNN
F 1 "10u" V 5912 7150 50  0000 C CNN
F 2 "Capacitors_SMD:C_0603_HandSoldering" H 6050 7150 50  0001 C CNN
F 3 "~" H 6050 7150 50  0001 C CNN
	1    6050 7150
	0    1    1    0   
$EndComp
Wire Wire Line
	6150 7150 6300 7150
Wire Wire Line
	5950 7150 5600 7150
Connection ~ 5600 7150
Wire Wire Line
	6300 7250 6200 7250
Wire Wire Line
	6200 7250 6200 7350
$Comp
L power:GND #PWR0424
U 1 1
P 6200 7350
F 0 "#PWR0424" H 6200 7100 50  0001 C CNN
F 1 "GND" H 6205 7177 50  0000 C CNN
F 2 "" H 6200 7350 50  0001 C CNN
F 3 "" H 6200 7350 50  0001 C CNN
	1    6200 7350
	1    0    0    -1  
$EndComp
$Comp
L power:+5VA #PWR0421
U 1 1
P 5000 6650
F 0 "#PWR0421" H 5000 6500 50  0001 C CNN
F 1 "+5VA" H 5015 6823 50  0000 C CNN
F 2 "" H 5000 6650 50  0001 C CNN
F 3 "" H 5000 6650 50  0001 C CNN
	1    5000 6650
	1    0    0    -1  
$EndComp
$Comp
L Device:C_Small C403
U 1 1
P 5200 6750
F 0 "C403" V 4971 6750 50  0000 C CNN
F 1 "100n" V 5062 6750 50  0000 C CNN
F 2 "Capacitors_SMD:C_0603_HandSoldering" H 5200 6750 50  0001 C CNN
F 3 "~" H 5200 6750 50  0001 C CNN
	1    5200 6750
	0    1    1    0   
$EndComp
$Comp
L power:GND #PWR0422
U 1 1
P 5400 6850
F 0 "#PWR0422" H 5400 6600 50  0001 C CNN
F 1 "GND" H 5405 6677 50  0000 C CNN
F 2 "" H 5400 6850 50  0001 C CNN
F 3 "" H 5400 6850 50  0001 C CNN
	1    5400 6850
	1    0    0    -1  
$EndComp
Wire Wire Line
	5400 6850 5400 6750
Wire Wire Line
	5400 6750 5300 6750
Wire Wire Line
	4900 6050 5600 6050
Wire Wire Line
	5100 6750 5000 6750
Wire Wire Line
	5000 6750 5000 6650
Wire Wire Line
	5000 6750 5000 6850
Connection ~ 5000 6750
Text GLabel 3600 6250 0    50   Input ~ 0
AMP_DIR
Text GLabel 3600 6350 0    50   Input ~ 0
AMP_CS
Wire Wire Line
	3700 6250 3600 6250
Wire Wire Line
	3600 6350 3700 6350
Wire Wire Line
	4300 7050 4800 7050
Wire Wire Line
	4650 7450 4850 7450
Wire Wire Line
	4650 7150 4350 7150
Wire Wire Line
	4350 7150 4350 7450
Wire Wire Line
	4350 7450 4450 7450
Connection ~ 4650 7150
Wire Wire Line
	4650 7150 4650 7250
$Comp
L Device:C_Small C405
U 1 1
P 5100 6350
F 0 "C405" V 4871 6350 50  0000 C CNN
F 1 "100n" V 4962 6350 50  0000 C CNN
F 2 "Capacitors_SMD:C_0603_HandSoldering" H 5100 6350 50  0001 C CNN
F 3 "~" H 5100 6350 50  0001 C CNN
	1    5100 6350
	0    1    1    0   
$EndComp
Wire Wire Line
	5200 6350 5600 6350
Connection ~ 5600 6350
Wire Wire Line
	5600 6350 5600 6050
Wire Wire Line
	5000 6350 4650 6350
Connection ~ 4650 6350
Wire Wire Line
	4650 6350 4650 7150
$Comp
L Device:C_Small C406
U 1 1
P 3750 5800
F 0 "C406" V 3521 5800 50  0000 C CNN
F 1 "100n" V 3612 5800 50  0000 C CNN
F 2 "Capacitors_SMD:C_0603_HandSoldering" H 3750 5800 50  0001 C CNN
F 3 "~" H 3750 5800 50  0001 C CNN
	1    3750 5800
	0    1    1    0   
$EndComp
Wire Wire Line
	4000 5800 3850 5800
Connection ~ 4000 5800
Wire Wire Line
	4000 5800 4000 5850
$Comp
L power:GND #PWR0426
U 1 1
P 3550 5850
F 0 "#PWR0426" H 3550 5600 50  0001 C CNN
F 1 "GND" H 3555 5677 50  0000 C CNN
F 2 "" H 3550 5850 50  0001 C CNN
F 3 "" H 3550 5850 50  0001 C CNN
	1    3550 5850
	1    0    0    -1  
$EndComp
Wire Wire Line
	3650 5800 3550 5800
Wire Wire Line
	3550 5800 3550 5850
Wire Notes Line
	6700 5400 6700 7750
Wire Notes Line
	3200 7750 3200 5400
Text Notes 3250 5500 0    50   ~ 0
DAC AMPLIFIER
Wire Notes Line
	6600 650  6600 4500
Wire Notes Line
	4350 4500 4350 650 
Wire Notes Line
	3650 650  3650 4650
Wire Notes Line
	3650 4650 600  4650
Wire Notes Line
	600  4650 600  650 
Wire Notes Line
	600  650  3650 650 
Wire Notes Line
	10650 650  10650 4500
Wire Notes Line
	4350 650  10650 650 
Wire Notes Line
	4350 4500 10650 4500
Text Notes 650  750  0    50   ~ 0
HIGH CURRENT PWM OUTPUTS
Text Notes 4400 750  0    50   ~ 0
PWM OUTPUTS
Text Notes 6700 750  0    50   ~ 0
ON/OFF OUTPUTS
Wire Notes Line
	550  5400 550  7750
Wire Notes Line
	550  5400 6700 5400
Wire Notes Line
	550  7750 6700 7750
Text Notes 600  5500 0    50   ~ 0
SERVO OUTPUTS
$EndSCHEMATC
